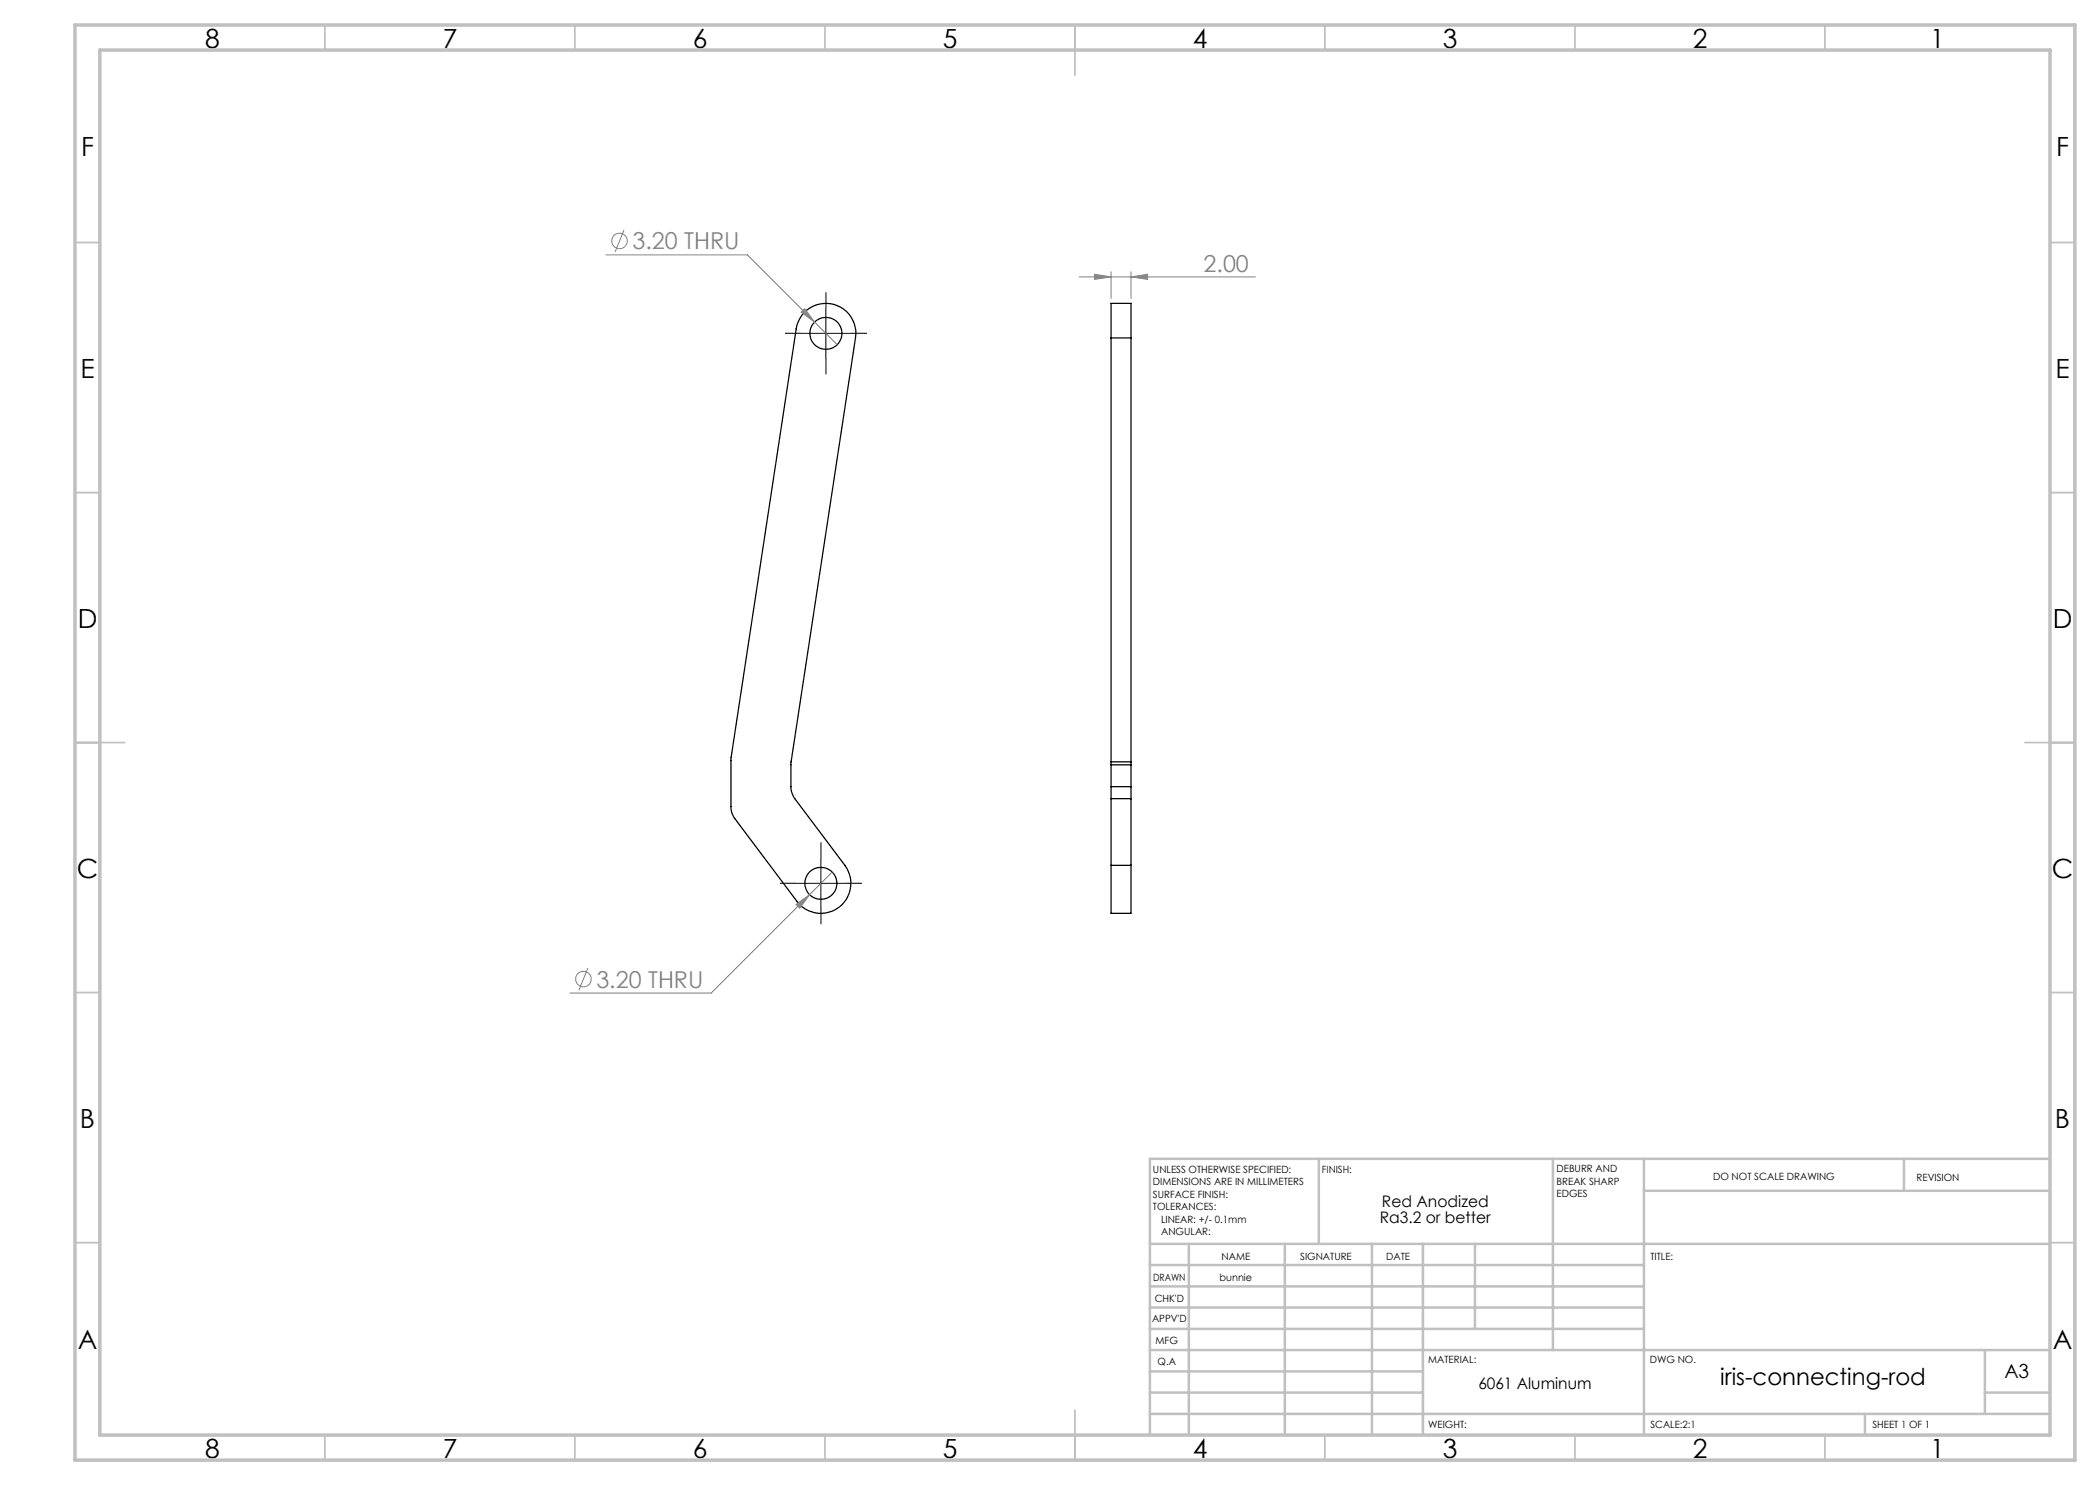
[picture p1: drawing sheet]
<svg xmlns="http://www.w3.org/2000/svg" width="420mm" height="297mm" viewBox="0 0 420 297" stroke-linecap="round" stroke-linejoin="round" font-family="sans-serif">
<g fill="none" stroke="#000" stroke-width=".25">
<path d="M160.8 62.6a6 6 0 0 1 7-1.3 6 6 0 0 1 3.3 6.3l-12.9 84.9v4.8a4.3 4.3 0 0 0 .8 2.4l10 13.4a6 6 0 0 1-1.2 8.4 6 6 0 0 1-8.4-1.2l-12.4-16.6a3.7 3.7 0 0 1-.8-2.4v-9.7l13-85.8a6 6 0 0 1 1.6-3.2zM222.2 67.6v-6.9h4v6.9M222.2 67.6h4M222.2 67.6v84.8M226.2 67.6v84.8M222.2 157.3v2.4M222.2 152.4v.6M222.2 152.4h4M222.2 153v4.3M222.2 159.7v13.4M222.2 159.7h4M222.2 157.3h4"/>
<path d="M222.2 153h4M226.2 157.3v2.4M226.2 152.4v.6M226.2 153v4.3M226.2 159.7v13.4M222.2 173.1v9.6h4v-9.6M222.2 173.1h4"/>
<circle cx="165.2" cy="66.7" r="3.2"/>
<circle cx="164.2" cy="176.7" r="3.2"/>
</g>
<g fill="none" stroke="#808080" stroke-width=".2">
<path d="M121.2 51h28.3l13.4 13.4M124.8 46l-1.8 4.4M215.9 55.4h35.2M218.9 54.9l3.3 .5-3.3 .5zM222.2 54.4v5.3M226.2 55.4l3.3-.5v1zM226.2 54.4v5.3M160.2 62.4l.7-.7 2 2.7zM162.9 64.4l4.5 4.5M166.4 174.4l-24.2 24.2h-28.2M117.6 193.6l-1.8 4.4M159.2 180.9l2.7-2-2 2.7z"/>
<circle cx="123.9" cy="48.2" r="1.56"/>
<circle cx="116.7" cy="195.8" r="1.55"/>
</g>
<path d="M160.2 66.7h-3.2M165.2 61.7v-3.2M165.2 71.7v3.2M170.2 66.7h3.2M159.2 176.7h-3.2M164.2 171.7v-3.2M169.2 176.7h3.2M164.2 181.7v3.2" fill="none" stroke="#000" stroke-width=".2" stroke-dasharray="15.2 1.3 1.3 1.3" stroke-linecap="butt"/>
<path d="M160.2 66.7h10M165.2 61.7v10M159.2 176.7h10M164.2 171.7v10" fill="none" stroke="#000" stroke-width=".2"/>
<g fill="none" stroke="#c0c0c0" stroke-width=".35">
<path d="M65 5v5M115 5v5M165 5v5M215 5v10M265 5v5M315 5v5M365 5v5M15 48.5h5M410 48.5h5M15 98.5h5M410 98.5h5M15 148.5h10"/>
<path d="M405 148.5h10M15 198.5h5M410 198.5h5M15 248.5h5M410 248.5h5M65 287v5M115 287v5M165 287v5M215 282v10M265 287v5M315 287v5M365 287v5"/>
</g>
<g fill="none" stroke="#c0c0c0" stroke-width=".5">
<path d="M263.8 231.8v17M310.6 231.8v38.2M328.8 231.8v55.2M328.8 238.2h81.2M380.8 231.8v6.4M410 231.8h-180v55.2M230 248.8h180M230 257.3h98.8M230 253h98.8M237.8 248.8v38.2M257 248.8v38.2M274.4 248.8v38.2"/>
<path d="M284.6 248.8v38.2M295 248.8v17M230 265.8h98.8M230 261.5h98.8M230 278.5h54.6M230 274.3h54.6M230 270h180M397 278.5h13M397 270v12.8M230 282.8h180M373 282.8v4.2"/>
</g>
<path d="M15 5h400v287h-400zM20 10h390v277h-390z" fill="none" stroke="#c0c0c0" stroke-width=".7"/>
<g fill="#808080">
<path d="M226.2 55.4l3.3-.5v1zM218.9 54.9l3.3 .5-3.3 .5z"/>
<path d="M160.9 61.7l-.7 .7 2.7 2zM159.2 180.9l.7 .7 2-2.7z"/>
</g>
<g font-size="5.3">
<text x="41" y="9.5">8</text>
<text x="88.5" y="9.5">7</text>
<text x="138.5" y="9.5">6</text>
<text x="188.5" y="9.5">5</text>
<text x="238.5" y="9.5">4</text>
<text x="288.5" y="9.5">3</text>
<text x="338.5" y="9.5">2</text>
<text x="386" y="9.5">1</text>
<text x="16.2" y="31.3">F</text>
<text x="411.2" y="31.3">F</text>
<text x="16.1" y="75.5">E</text>
<text x="411.1" y="75.5">E</text>
<text x="15.5" y="125.5">D</text>
<text x="410.5" y="125.5">D</text>
<text x="15.4" y="175.5">C</text>
<text x="410.4" y="175.5">C</text>
<text x="16" y="225.5">B</text>
<text x="411" y="225.5">B</text>
<text x="15.5" y="269.8">A</text>
<text x="410.5" y="269.8">A</text>
<text x="41" y="291.5">8</text>
<text x="88.5" y="291.5">7</text>
<text x="138.5" y="291.5">6</text>
<text x="188.5" y="291.5">5</text>
<text x="238.5" y="291.5">4</text>
<text x="288.5" y="291.5">3</text>
<text x="338.5" y="291.5">2</text>
<text x="386" y="291.5">1</text>
</g>
<g font-size="4.7" fill="#808080">
<text x="126.5" y="49.9">3.20 THRU</text>
<text x="240.7" y="54.3">2.00</text>
<text x="119.3" y="197.5">3.20 THRU</text>
</g>
<text font-size="4.7" x="344.1" y="277">iris-connecting-rod</text>
<text font-size="3.9" x="400.9" y="275.5">A3</text>
<g font-size="3.2">
<text x="276" y="244.6">Ra3.2 or better</text>
<text x="276.4" y="241.4">Red Anodized</text>
<text x="295.7" y="277.9">6061 Aluminum</text>
</g>
<g font-size="2">
<text x="230.6" y="234.6">UNLESS OTHERWISE SPECIFIED:</text>
<text x="230.6" y="237.1">DIMENSIONS ARE IN MILLIMETERS</text>
<text x="230.6" y="239.6">SURFACE FINISH:</text>
<text x="264.4" y="234.6">FINISH:</text>
<text x="311.3" y="234.5">DEBURR AND</text>
<text x="311.3" y="237">BREAK SHARP</text>
<text x="311.3" y="239.5">EDGES</text>
<text x="342.6" y="236">DO NOT SCALE DRAWING</text>
<text x="383.3" y="236.2">REVISION</text>
<text x="230.6" y="242.1">TOLERANCES:</text>
<text x="232.2" y="244.6">LINEAR: +/- 0.1mm</text>
<text x="232.2" y="247.1">ANGULAR:</text>
<text x="244.3" y="252">NAME</text>
<text x="260" y="251.9">SIGNATURE</text>
<text x="277.2" y="251.9">DATE</text>
<text x="330.1" y="251.9">TITLE:</text>
<text x="230.6" y="256.1">DRAWN</text>
<text x="243.9" y="256.1">bunnie</text>
<text x="230.9" y="260.3">CHK'D</text>
<text x="230.4" y="264.4">APPV'D</text>
<text x="231.1" y="268.8">MFG</text>
<text x="231.5" y="273">Q.A</text>
<text x="285.6" y="272.5">MATERIAL:</text>
<text x="330" y="272.5">DWG NO.</text>
<text x="285.6" y="285.5">WEIGHT:</text>
<text x="330.1" y="285.6">SCALE:2:1</text>
<text x="374.5" y="285.6">SHEET 1 OF 1</text>
</g>
</svg>
